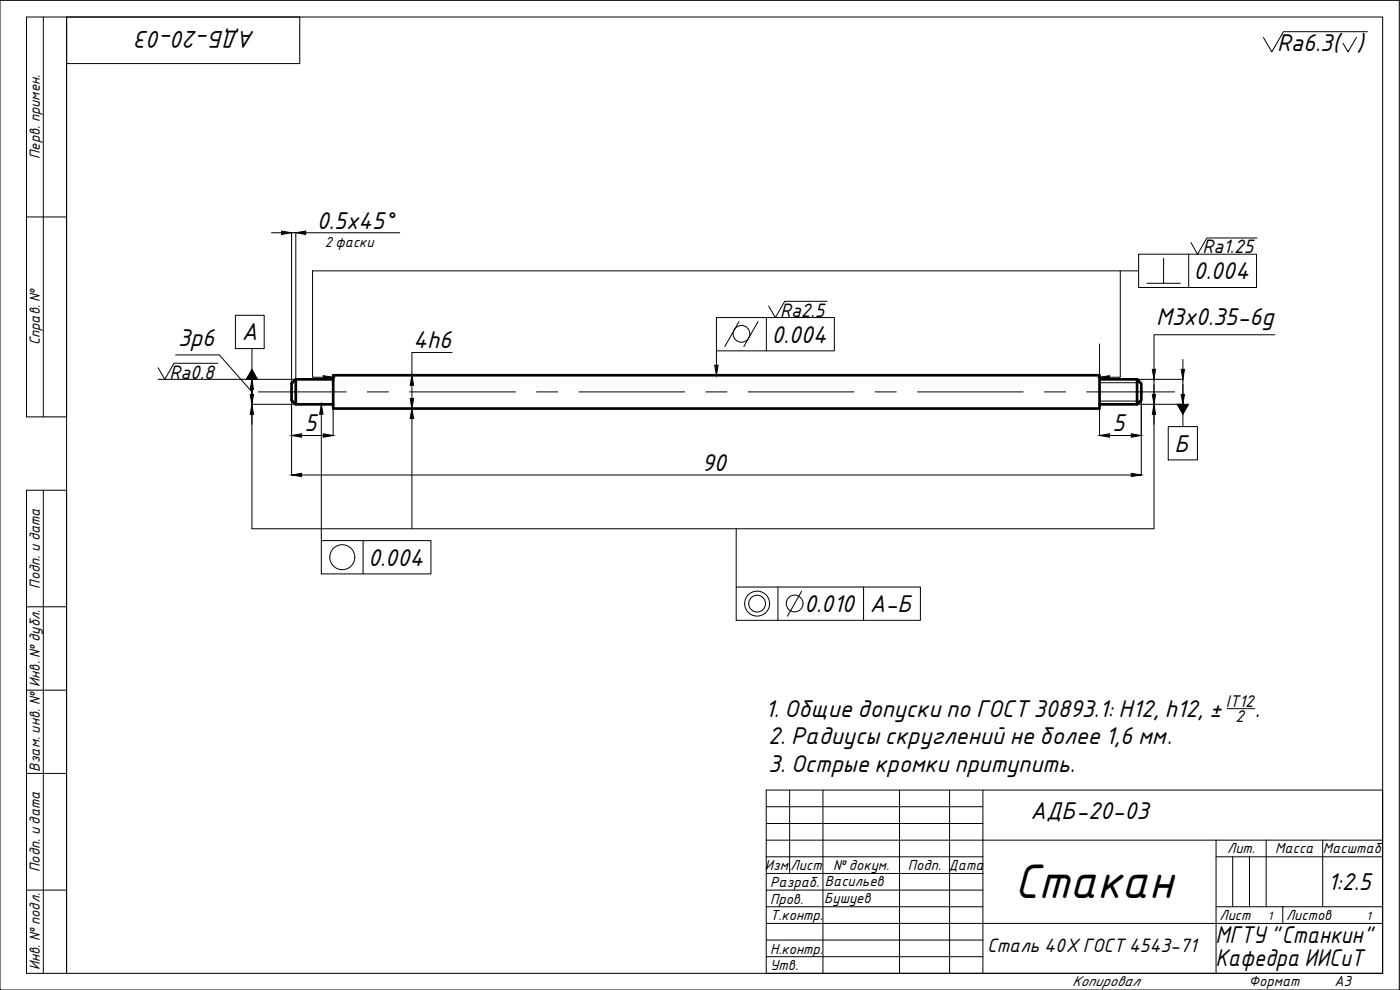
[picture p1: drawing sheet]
<svg xmlns="http://www.w3.org/2000/svg" width="420mm" height="297mm" viewBox="0 0 420 297" stroke-linecap="round" stroke-linejoin="round" font-family="sans-serif">
<!-- layer: 0.25-STAMP -->
<path d="M0 .1h419.9v296.9h-419.9zM230 242h65M230 252.1h65M230 247.1h65M370 257.1v15M375 257.1v15M230 277.1h65M230 272.1h65M230 267.1h65M230 287h65M230 282.1h65" fill="none" stroke="#000" stroke-width=".3"/>
<!-- layer: 0.3-STAMP -->
<g fill="none" stroke="#000" stroke-width=".3">
<path d="M8 5.1h12v120h-12zM13 5.1v120M20 5.1h395v286.9h-395zM20 5.1h70v14h-70zM8 65.1h12M8 147.1h12v144.9h-12zM13 147.1v144.9M8 182.1h12M8 207.1h12M8 232.1h12M230 237.1h185v54.9h-185zM237 237.1v25"/>
<path d="M247 237.1v54.9M270 237.1v54.9M285 237.1v54.9M295 237.1v54.9M230 257.1h65M295 252.1h120M365 257.1h50M365 252.1v39.9M380 252.1v20M397 252.1v20M8 267.1h12M230 262.1h65"/>
<path d="M295 277.1h120M365 272.1h50M385 272.1v5"/>
</g>
<g fill="none" stroke="#000" stroke-width=".3">
<path d="M407.1 11.2l-2.5 4.4-1.5-2.6M410.4 9.5h-25.2l-3.5 6.1-2.5-4.4M81.5 69.8h3M91.7 69.8h28.3M341.7 76.3h35.4v10h-35.4zM349.2 77.5v7.5M356.7 76.3v10M377.2 71.4h-15l-2.8 4.9-2-3.5M70.7 94.6h8.6v10h-8.6zM215 95.3h35.4v10h-35.4zM221.8 96.5l-4.3 7.5M227.5 96.5l-4.3 7.5"/>
<path d="M230 95.3v10M248.2 90.4h-12.7l-2.8 4.9-2-3.5M336.2 81.3h5.5M344.2 85h10M47.5 113.8h41.3v-44h-1.3v45.3M52.7 106.5h13.1l9.8 11.1M65.3 109h-13.1l-2.8 4.8-1.9-3.5M75.6 113.8v7.5v-7.5M75.6 104.6v6.2M75.6 115.3v4.5M97 113.2h-3.2v-31.9h242.4v31.9h-3.2M123.6 115.6v4"/>
<path d="M135.7 105.8h-12.1v6.8M215 105.3v4.3M330 114.8h12.3M330 103.2v9.4M341.2 113.8h13.8v7.5h-13.8M346.3 113.8v44.9h-270.7v-34.4M355 107.9v2.9M382.6 100.4h-36.3v10.4M75.6 121.3h13.2M87.5 120.1v22.4M90.5 130.7h6.5M96.4 124.3v37.9"/>
<path d="M100 122.6v8.1M123.6 125.6v33.1M330 120.3h12.3M330 121.3v9.4M333 130.7h6.5M342.5 120.1v22.4M350.6 128h8.8v10h-8.8zM355 124.3v3.7M90.5 142.5h249M220.9 158.7v17.4M96.4 162.2h32.9v10h-32.9zM109 162.2v10"/>
<path d="M220.9 176.1h55.3v10h-55.3zM233.5 176.1v10M240.6 177.4l-4.3 7.5M259.2 176.1v10M368.3 212.6h8.3"/>
<circle cx="222.5" cy="100.2" r="2.52"/>
<circle cx="102.7" cy="167.2" r="3.7"/>
<circle cx="227.2" cy="181.1" r="3.7"/>
<circle cx="227.2" cy="181.1" r="2.52"/>
<circle cx="238.5" cy="181.1" r="2.52"/>
</g>
<path d="M77.5 117.6h26.4M110.2 117.6h6.4M122.9 117.6h31.8M161 117.6h6.4M173.7 117.6h31.8M211.8 117.6h6.4M224.5 117.6h31.8M262.6 117.6h6.4M275.3 117.6h31.8M313.4 117.6h6.4M326.1 117.6h26.4" fill="none" stroke="#000" stroke-width=".3"/>
<path d="M87.5 115.1l1.3-1.3h11.2v7.5h-11.2l-1.3-1.2zM88.8 113.8v7.5M100 113.8v-1.2h230v10h-230v-1.3M330 113.8h11.2l1.3 1.3v5l-1.3 1.2h-11.2M341.2 113.8v7.5" fill="none" stroke="#000" stroke-width=".8"/>
<g fill="#000" stroke="#000" stroke-width=".3">
<path d="M84.5 69.3l3 .5-3 .5zM88.8 69.8l2.9-.5v1zM75.6 113.8l.5 3h-1zM75.1 118.3h1l-.5 3zM75.6 110.8l1.7 3h-3.4zM97 112.7l3 .5-3 .5zM123.1 119.6h1l-.5 3zM123.6 112.6l.5 3h-1zM214.5 109.6h1l-.5 3zM330 113.2l3-.5v1zM345.8 118.3h1l-.5 3zM345.8 110.8h1l-.5 3z"/>
<path d="M354.5 110.8h1l-.5 3zM354.5 118.3h1l-.5 3zM75.6 121.3l.5 3h-1zM87.5 130.7l3-.5v1zM96.4 121.3l.5 3h-1zM97 130.2l3 .5-3 .5zM123.6 122.6l.5 3h-1zM330 130.7l3-.5v1zM339.5 130.2l3 .5-3 .5zM346.3 121.3l.5 3h-1zM353.3 121.3h3.4l-1.7 3zM87.5 142.5l3-.5v1z"/>
<path d="M339.5 142l3 .5-3 .5z"/>
</g>
<text font-size="14" x="304.4" y="269.5">Стакан</text>
<g font-size="7">
<text x="76.6" y="9.2" transform="rotate(-180 76.6 9.2)">АДБ-20-03</text>
<text x="383.3" y="15.4">Ra6.3( )</text>
<text x="95.1" y="68.6">0.5x45°</text>
<text x="358.2" y="83.8">0.004</text>
<text x="347" y="97.6">M3x0.35-6g</text>
<text x="53.4" y="103.7">3p6</text>
<text x="72.6" y="102.1">А</text>
<text x="124" y="104.5">4h6</text>
<text x="231.5" y="102.8">0.004</text>
<text x="91.4" y="129.4">5</text>
<text x="333.9" y="129.4">5</text>
<text x="352.5" y="135.5">Б</text>
<text x="210.7" y="141.2">90</text>
<text x="110.4" y="169.7">0.004</text>
<text x="241.3" y="183.6">0.010</text>
<text x="261.1" y="183.6">А-Б</text>
<text x="229.6" y="215.1">1. Общие допуски по ГОСТ30893.1: H12, h12, ±</text>
<text x="376.6" y="215.1">.</text>
<text x="230.5" y="223.4">2. Радиусы скруглений не более 1,6 мм.</text>
<text x="230.5" y="231.7">3. Острые кромки притупить.</text>
<text x="309.3" y="245.9">АДБ-20-03</text>
<text x="398.5" y="267">1:2.5</text>
<text x="364.8" y="283.1">МГТУ&quot;Станкин&quot;</text>
<text x="364.8" y="289.8">Кафедра ИИСиТ</text>
</g>
<g font-size="5.6">
<text x="360.8" y="76.1">Ra1.25</text>
<text x="234.1" y="95.1">Ra2.5</text>
<text x="50.9" y="113.7">Ra0.8</text>
<text x="296.2" y="285.6">Сталь 40Х ГОСТ4543-71</text>
</g>
<g font-size="4.9">
<text x="367.9" y="212">IT12</text>
<text x="370.8" y="216.7">2</text>
</g>
<g font-size="4.2">
<text x="12" y="47.7" transform="rotate(-90 12 47.7)">Перв. примен.</text>
<text x="97.5" y="74.1">2фаски</text>
<text x="12" y="103.7" transform="rotate(-90 12 103.7)">Справ. №</text>
<text x="12" y="176.6" transform="rotate(-90 12 176.6)">Подп. и дата</text>
<text x="12" y="206.1" transform="rotate(-90 12 206.1)">Инв. № дубл.</text>
<text x="12" y="231.5" transform="rotate(-90 12 231.5)">Взам. инв. №</text>
<text x="368.3" y="256.1">Лит.</text>
<text x="382.7" y="256.1">Масса</text>
<text x="397" y="256.1">Масштаб</text>
<text x="12" y="261.6" transform="rotate(-90 12 261.6)">Подп. и дата</text>
<text x="229.5" y="261.1">Изм.</text>
<text x="237.3" y="261.1">Лист</text>
<text x="250" y="261.1">№ докум.</text>
<text x="272.5" y="261.1">Подп. Дата</text>
<text x="231.1" y="266.1">Разраб.</text>
<text x="247.6" y="265.9">Васильев</text>
<text x="231.1" y="271.1">Пров.</text>
<text x="247.4" y="270.8">Бушуев</text>
<text x="231.1" y="276.1">Т.контр.</text>
<text x="366" y="276">Лист</text>
<text x="386" y="276">Листов</text>
<text x="231.1" y="286.2">Н.контр.</text>
<text x="12" y="291.2" transform="rotate(-90 12 291.2)">Инв. № подл.</text>
<text x="231.1" y="291.2">Утв.</text>
<text x="321.8" y="295.8">Копировал</text>
<text x="374.8" y="295.8">Формат</text>
<text x="400.5" y="295.8">A3</text>
</g>
<g font-size="3.5">
<text x="380.5" y="276">1</text>
<text x="410.1" y="275.9">1</text>
</g>
</svg>
